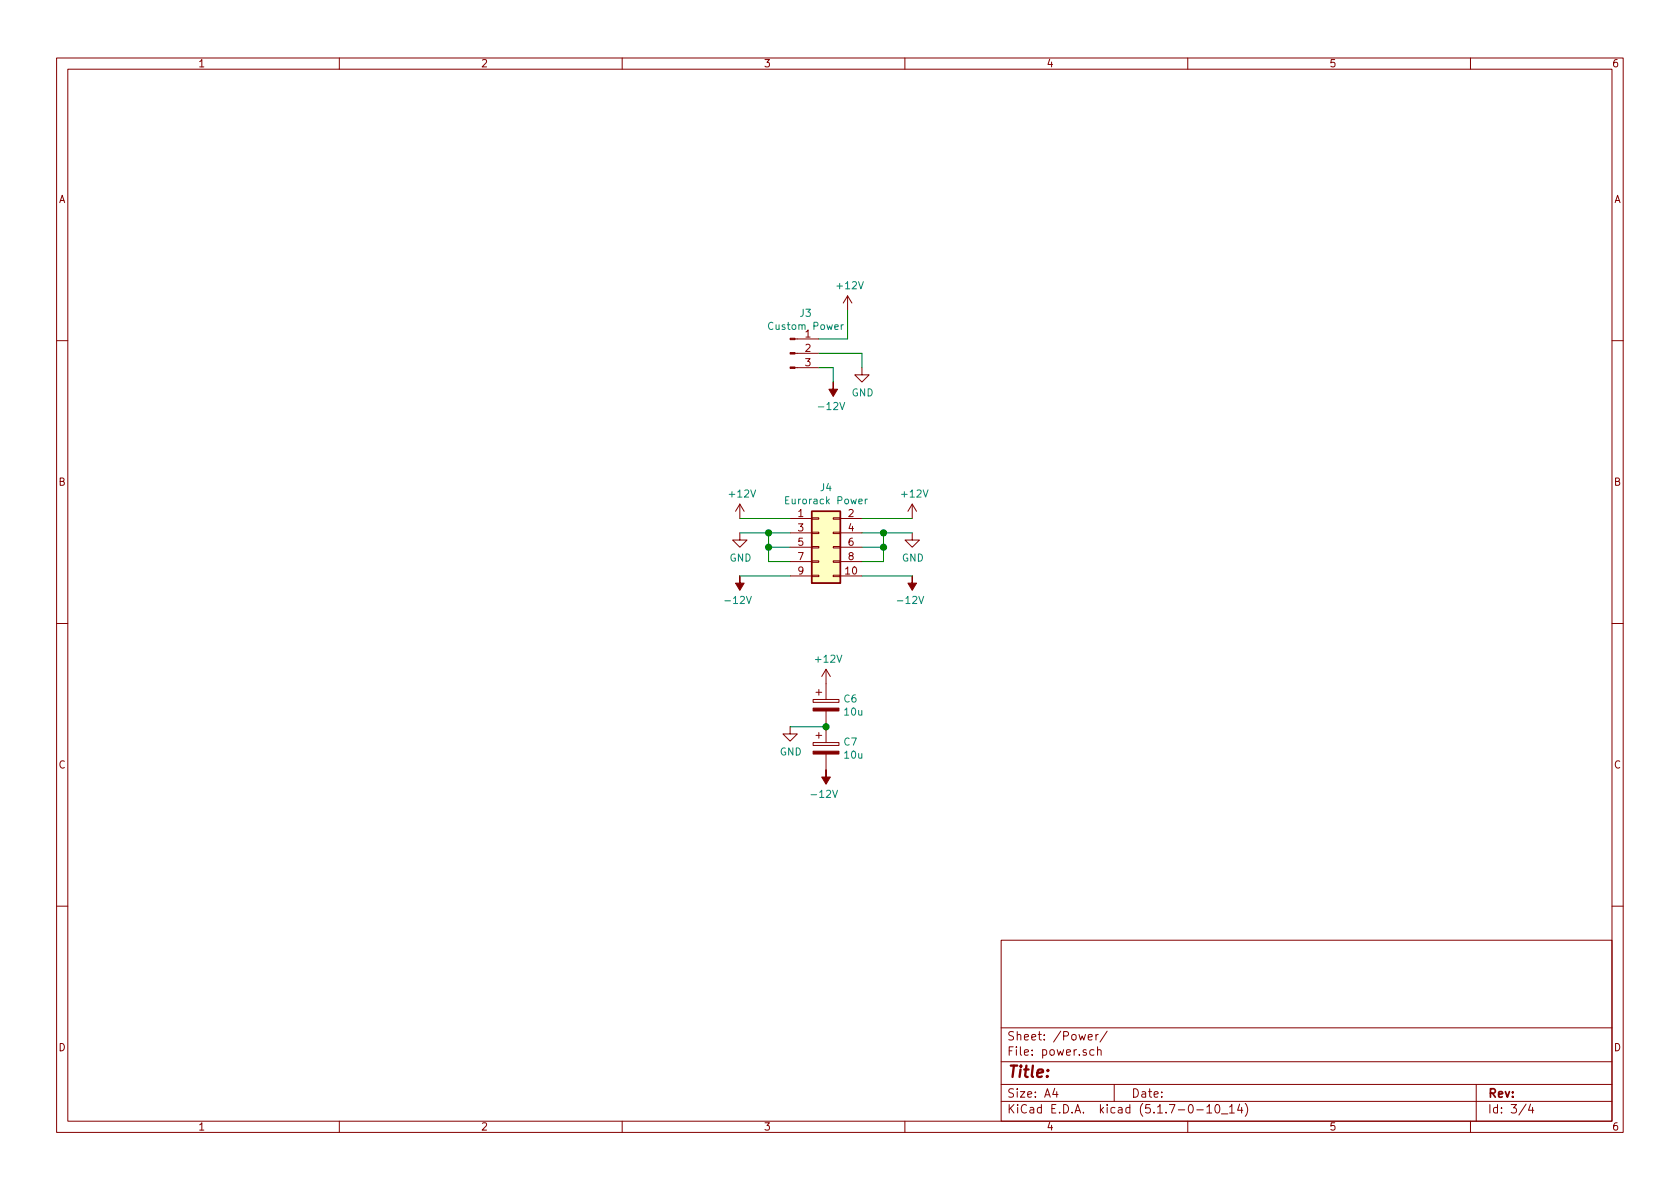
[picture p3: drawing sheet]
EESchema Schematic File Version 4
EELAYER 30 0
EELAYER END
$Descr A4 11693 8268
encoding utf-8
Sheet 3 4
Title ""
Date ""
Rev ""
Comp ""
Comment1 ""
Comment2 ""
Comment3 ""
Comment4 ""
$EndDescr
$Comp
L Connector:Conn_01x03_Male J3
U 1 1
P 5500 2450
F 0 "J3" H 5608 2731 50  0000 C CNN
F 1 "Custom Power" H 5608 2640 50  0000 C CNN
F 2 "Zimo_Manual_PCB:NSL25_01x03_Vertical" H 5500 2450 50  0001 C CNN
F 3 "~" H 5500 2450 50  0001 C CNN
	1    5500 2450
	1    0    0    -1  
$EndComp
$Comp
L power:+12V #PWR0113
U 1 1
P 5900 2150
F 0 "#PWR0113" H 5900 2000 50  0001 C CNN
F 1 "+12V" H 5915 2323 50  0000 C CNN
F 2 "" H 5900 2150 50  0001 C CNN
F 3 "" H 5900 2150 50  0001 C CNN
	1    5900 2150
	1    0    0    -1  
$EndComp
Wire Wire Line
	5900 2150 5900 2350
Wire Wire Line
	5900 2350 5700 2350
$Comp
L power:-12V #PWR0114
U 1 1
P 5800 2650
F 0 "#PWR0114" H 5800 2750 50  0001 C CNN
F 1 "-12V" H 5815 2823 50  0000 C CNN
F 2 "" H 5800 2650 50  0001 C CNN
F 3 "" H 5800 2650 50  0001 C CNN
	1    5800 2650
	-1   0    0    1   
$EndComp
Wire Wire Line
	5700 2550 5800 2550
Wire Wire Line
	5800 2550 5800 2650
$Comp
L power:GND #PWR0115
U 1 1
P 6000 2550
F 0 "#PWR0115" H 6000 2300 50  0001 C CNN
F 1 "GND" H 6005 2377 50  0000 C CNN
F 2 "" H 6000 2550 50  0001 C CNN
F 3 "" H 6000 2550 50  0001 C CNN
	1    6000 2550
	1    0    0    -1  
$EndComp
Wire Wire Line
	6000 2550 6000 2450
Wire Wire Line
	6000 2450 5700 2450
$Comp
L Connector_Generic:Conn_02x05_Odd_Even J4
U 1 1
P 5700 3800
F 0 "J4" H 5750 4217 50  0000 C CNN
F 1 "Eurorack Power" H 5750 4126 50  0000 C CNN
F 2 "Zimo_Manual_PCB:Eurorack_Power_Supply" H 5700 3800 50  0001 C CNN
F 3 "~" H 5700 3800 50  0001 C CNN
	1    5700 3800
	1    0    0    -1  
$EndComp
$Comp
L power:+12V #PWR0116
U 1 1
P 5150 3600
F 0 "#PWR0116" H 5150 3450 50  0001 C CNN
F 1 "+12V" H 5165 3773 50  0000 C CNN
F 2 "" H 5150 3600 50  0001 C CNN
F 3 "" H 5150 3600 50  0001 C CNN
	1    5150 3600
	1    0    0    -1  
$EndComp
Wire Wire Line
	5150 3600 5500 3600
$Comp
L power:GND #PWR0117
U 1 1
P 5150 3700
F 0 "#PWR0117" H 5150 3450 50  0001 C CNN
F 1 "GND" H 5155 3527 50  0000 C CNN
F 2 "" H 5150 3700 50  0001 C CNN
F 3 "" H 5150 3700 50  0001 C CNN
	1    5150 3700
	1    0    0    -1  
$EndComp
Wire Wire Line
	5150 3700 5350 3700
Wire Wire Line
	5500 3900 5350 3900
Wire Wire Line
	5350 3900 5350 3800
Connection ~ 5350 3700
Wire Wire Line
	5350 3700 5500 3700
Wire Wire Line
	5500 3800 5350 3800
Connection ~ 5350 3800
Wire Wire Line
	5350 3800 5350 3700
$Comp
L power:-12V #PWR0118
U 1 1
P 5150 4000
F 0 "#PWR0118" H 5150 4100 50  0001 C CNN
F 1 "-12V" H 5165 4173 50  0000 C CNN
F 2 "" H 5150 4000 50  0001 C CNN
F 3 "" H 5150 4000 50  0001 C CNN
	1    5150 4000
	-1   0    0    1   
$EndComp
Wire Wire Line
	5150 4000 5500 4000
$Comp
L power:-12V #PWR0119
U 1 1
P 6350 4000
F 0 "#PWR0119" H 6350 4100 50  0001 C CNN
F 1 "-12V" H 6365 4173 50  0000 C CNN
F 2 "" H 6350 4000 50  0001 C CNN
F 3 "" H 6350 4000 50  0001 C CNN
	1    6350 4000
	-1   0    0    1   
$EndComp
Wire Wire Line
	6350 4000 6000 4000
$Comp
L power:+12V #PWR0120
U 1 1
P 6350 3600
F 0 "#PWR0120" H 6350 3450 50  0001 C CNN
F 1 "+12V" H 6365 3773 50  0000 C CNN
F 2 "" H 6350 3600 50  0001 C CNN
F 3 "" H 6350 3600 50  0001 C CNN
	1    6350 3600
	1    0    0    -1  
$EndComp
Wire Wire Line
	6350 3600 6000 3600
$Comp
L power:GND #PWR0121
U 1 1
P 6350 3700
F 0 "#PWR0121" H 6350 3450 50  0001 C CNN
F 1 "GND" H 6355 3527 50  0000 C CNN
F 2 "" H 6350 3700 50  0001 C CNN
F 3 "" H 6350 3700 50  0001 C CNN
	1    6350 3700
	1    0    0    -1  
$EndComp
Wire Wire Line
	6000 3700 6150 3700
Wire Wire Line
	6000 3900 6150 3900
Wire Wire Line
	6150 3900 6150 3800
Connection ~ 6150 3700
Wire Wire Line
	6150 3700 6350 3700
Wire Wire Line
	6000 3800 6150 3800
Connection ~ 6150 3800
Wire Wire Line
	6150 3800 6150 3700
$Comp
L Device:CP C6
U 1 1
P 5750 4900
F 0 "C6" H 5868 4946 50  0000 L CNN
F 1 "10u" H 5868 4855 50  0000 L CNN
F 2 "Zimo_Manual_PCB:CP_Radial_D5.0mm_P2.50mm" H 5788 4750 50  0001 C CNN
F 3 "~" H 5750 4900 50  0001 C CNN
	1    5750 4900
	1    0    0    -1  
$EndComp
$Comp
L Device:CP C7
U 1 1
P 5750 5200
F 0 "C7" H 5868 5246 50  0000 L CNN
F 1 "10u" H 5868 5155 50  0000 L CNN
F 2 "Zimo_Manual_PCB:CP_Radial_D5.0mm_P2.50mm" H 5788 5050 50  0001 C CNN
F 3 "~" H 5750 5200 50  0001 C CNN
	1    5750 5200
	1    0    0    -1  
$EndComp
$Comp
L power:-12V #PWR0122
U 1 1
P 5750 5350
F 0 "#PWR0122" H 5750 5450 50  0001 C CNN
F 1 "-12V" H 5765 5523 50  0000 C CNN
F 2 "" H 5750 5350 50  0001 C CNN
F 3 "" H 5750 5350 50  0001 C CNN
	1    5750 5350
	-1   0    0    1   
$EndComp
$Comp
L power:+12V #PWR0123
U 1 1
P 5750 4750
F 0 "#PWR0123" H 5750 4600 50  0001 C CNN
F 1 "+12V" H 5765 4923 50  0000 C CNN
F 2 "" H 5750 4750 50  0001 C CNN
F 3 "" H 5750 4750 50  0001 C CNN
	1    5750 4750
	1    0    0    -1  
$EndComp
$Comp
L power:GND #PWR0124
U 1 1
P 5500 5050
F 0 "#PWR0124" H 5500 4800 50  0001 C CNN
F 1 "GND" H 5505 4877 50  0000 C CNN
F 2 "" H 5500 5050 50  0001 C CNN
F 3 "" H 5500 5050 50  0001 C CNN
	1    5500 5050
	1    0    0    -1  
$EndComp
Wire Wire Line
	5500 5050 5750 5050
Connection ~ 5750 5050
$EndSCHEMATC
